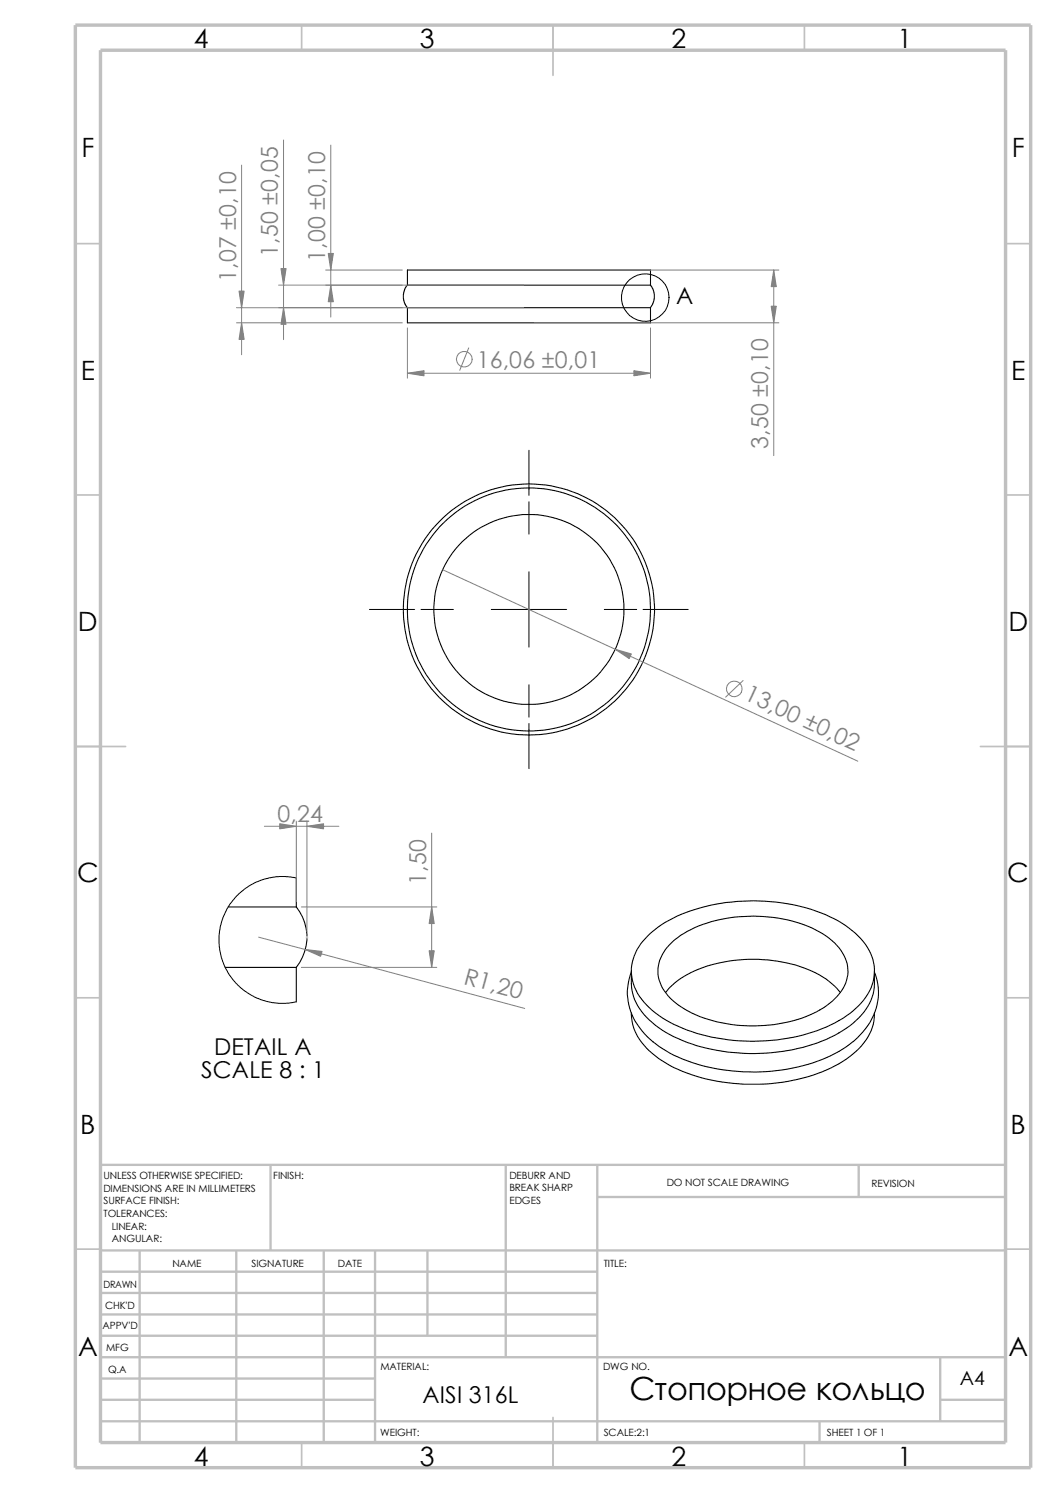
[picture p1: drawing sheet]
<svg xmlns="http://www.w3.org/2000/svg" width="210mm" height="297mm" viewBox="0 0 210 297" stroke-linecap="round" stroke-linejoin="round" font-family="sans-serif">
<g fill="none" stroke="#c0c0c0" stroke-width=".34">
<path d="M60 5v5M110 5v10M160 5v5M15 48.5h5M200 48.5h5M15 98.5h5M200 98.5h5M15 148.5h10M195 148.5h10M15 198.5h5M200 198.5h5M15 248.5h5"/>
<path d="M200 248.5h5M60 287v5M110 282v10M160 287v5"/>
</g>
<g fill="none" stroke="#c0c0c0" stroke-width=".47">
<path d="M53.8 231.7v17.1M100.6 231.7v38.3M118.8 238.1h81.2M118.8 231.7v55.3M170.8 231.7v6.4M200 231.7h-180v55.3M20 248.8h180M20 253h98.8M20 257.2h98.8M27.8 248.8v38.2M47 248.8v38.2M64.4 248.8v38.2"/>
<path d="M74.6 248.8v38.2M85 248.8v16.9M20 278.5h54.6M20 261.5h98.8M20 265.7h98.8M20 270h180M20 274.2h54.6M187 278.5h13M187 270v12.7M20 282.7h180M163 282.7v4.3"/>
</g>
<path d="M15 5h190v287h-190zM20 10h180v277h-180z" fill="none" stroke="#c0c0c0" stroke-width=".68" stroke-linecap="butt"/>
<g fill="none" stroke="#000" stroke-width=".21">
<path d="M81 56.7l-.4 .7-.4 1.1 .1 1.5 .7 1.2M81 53.7h48.4v3h-48.4zM129.4 56.7l.4 .7 .3 1.1-.1 1.3-.6 1.4M81 61.2h48.4v3h-48.4zM58.9 174.7v5.7M44.8 192.4h14.1M45.4 180.4h13.5M58.9 192.4v6.9M58.9 180.4a9.5 9.5 0 0 1 0 12M125.6 193.4a11.7 11.7 0 0 0 3.1 12.8 25 25 0 0 0 12.9 6.2 38.3 38.3 0 0 0 24.4-2.8 14.9 14.9 0 0 0 8.7-11 10.9 10.9 0 0 0-.8-5.2M125.6 193.2v2.4a10.7 10.7 0 0 0 4.7 8.4 31.8 31.8 0 0 0 17.7 5.5 35.6 35.6 0 0 0 18.8-4 13.1 13.1 0 0 0 7-8.4l.1-3.9M128.9 186.1a25.7 25.7 0 0 1 12.4-6 38.3 38.3 0 0 1 25.4 3.1 14 14 0 0 1 6.9 7.7 9.5 9.5 0 0 1-3.4 9.7 26.3 26.3 0 0 1-13.6 5.9 37.8 37.8 0 0 1-23.4-3.1 14.4 14.4 0 0 1-7.2-7.7 9.3 9.3 0 0 1 2.9-9.6z"/>
<path d="M132.4 197.4a18.6 18.6 0 0 1 11.7-6.1 28.7 28.7 0 0 1 20.2 3.4l1.6 1.4 1.2 1.3M133.2 187.9a20.7 20.7 0 0 1 11.9-5.3 28.9 28.9 0 0 1 18.5 3.2 9.3 9.3 0 0 1 5 7 8 8 0 0 1-3.6 6.8 24.9 24.9 0 0 1-14.9 4.5 26.4 26.4 0 0 1-15.2-4.2 8.1 8.1 0 0 1-4-7.7 8.2 8.2 0 0 1 2.3-4.3zM125.6 201.5a10.5 10.5 0 0 0 4.7 8.6 30.1 30.1 0 0 0 15.5 5.4 36.6 36.6 0 0 0 21-3.9 13.5 13.5 0 0 0 6.9-7.7l.2-2.4"/>
<circle cx="105.2" cy="121.2" r="18.9"/>
<circle cx="105.2" cy="121.3" r="24.2"/>
<circle cx="105.2" cy="121.2" r="25"/>
</g>
<g fill="none" stroke="#000" stroke-width=".2">
<path d="M105.2 89.6v9M105.2 99.8v6.5M105.2 113.7v15M73.5 121.2h9M83.7 121.2h6.5M97.7 121.2h15M105.2 136.2v6.5M120.2 121.2h6.4M127.9 121.2h9M105.2 143.9v9M58.9 174.7l-2.1-.3h-1.9l-1.3 .2-2.5 .8-2.1 1.2-2 1.7-1.8 2.5-1.1 2.5-.5 2.8 .1 2.8 .8 2.9 1.1 2 2 2.5 1.1 .9 1.9 1.1 2.3 .9 2.5 .4h2l1.5-.3"/>
<circle cx="128.3" cy="59.2" r="4.7"/>
</g>
<path d="M60.9 186.4h.3M60.9 186.3l.3 .3M61 186.3v.3M61.2 186.3l-.3 .3" fill="none" stroke="#c0c0c0" stroke-width=".2"/>
<g fill="none" stroke="#808080" stroke-width=".2">
<path d="M48 32.9v37.7M56.4 27.9v39.7M65.8 28.9v34.2M55.4 56.7h48.8M64.8 53.7h15.2M106.2 53.7h48.7M153.9 53.7v36.9M47 64.2h33M47 61.2h57.2M81 65.2v10M81 74.3h48.4M93.2 69.2l-1.8 4.5"/>
<path d="M106.2 64.2h48.7M129.4 65.2v10M88 113.3l82.6 38.1M147.8 135.4l-3.5 3.3M52.6 164.4h14.8M58.9 163.4v16M61 163.4v22M85.9 165.7v26.7M51.4 186.4l53 14.2M59.9 180.4h27M59.9 192.4h27"/>
<circle cx="92.3" cy="71.5" r="1.56"/>
<circle cx="146.1" cy="137" r="1.55"/>
</g>
<g fill="#808080" stroke="#808080" stroke-width=".2">
<path d="M61 164.4l3.3-.5v1z"/>
<path d="M55.6 163.9l3.3 .5-3.3 .5z"/>
<path d="M122.3 129.2l3.3 .9-.5 .9z"/>
<path d="M153.4 60.9h1l-.5 3.3z"/>
<path d="M153.9 53.7l.5 3.3h-1z"/>
<path d="M48 64.2l.6 3.3h-1.1z"/>
<path d="M47.5 57.9h1.1l-.6 3.3z"/>
<path d="M65.3 50.4h1l-.5 3.3z"/>
<path d="M65.8 56.7l.5 3.3h-1z"/>
<path d="M81 74.3l3.3-.6v1.1z"/>
<path d="M126.1 73.7l3.3 .6-3.3 .5z"/>
<path d="M55.9 53.4h1l-.5 3.3z"/>
<path d="M56.4 61.2l.5 3.3h-1z"/>
<path d="M60.7 188.9l3.4 .4-.3 .9z"/>
<path d="M85.9 180.4l.5 3.3h-1.1z"/>
<path d="M85.3 189.1h1.1l-.5 3.3z"/>
</g>
<text font-size="6.4" x="125.2" y="278.5">Стопорное кольцо</text>
<g font-size="5.3">
<text x="38.5" y="9.6">4</text>
<text x="83.5" y="9.6">3</text>
<text x="133.5" y="9.6">2</text>
<text x="178.5" y="9.6">1</text>
<text x="16.2" y="31.3">F</text>
<text x="201.2" y="31.3">F</text>
<text x="16" y="75.6">E</text>
<text x="201.1" y="75.6">E</text>
<text x="15.5" y="125.6">D</text>
<text x="200.6" y="125.6">D</text>
<text x="15.3" y="175.6">C</text>
<text x="200.3" y="175.6">C</text>
<text x="16" y="225.6">B</text>
<text x="201" y="225.6">B</text>
<text x="15.5" y="269.8">A</text>
<text x="200.5" y="269.8">A</text>
<text x="38.5" y="291.6">4</text>
<text x="83.5" y="291.6">3</text>
<text x="133.5" y="291.6">2</text>
<text x="178.5" y="291.6">1</text>
</g>
<g font-size="4.6" fill="#808080">
<text x="55.3" y="51.1" transform="rotate(-90 55.3 51.1)">1,50 ±0,05</text>
<text x="64.7" y="52.1" transform="rotate(-90 64.7 52.1)">1,00 ±0,10</text>
<text x="46.9" y="56.1" transform="rotate(-90 46.9 56.1)">1,07 ±0,10</text>
<text x="94.8" y="73.2">16,06 ±0,01</text>
<text x="152.8" y="89.3" transform="rotate(-90 152.8 89.3)">3,50 ±0,10</text>
<text x="147.8" y="139.1" transform="rotate(25 147.8 139.1)">13,00 ±0,02</text>
<text x="55.2" y="163.4">0,24</text>
<text x="84.8" y="176.1" transform="rotate(-90 84.8 176.1)">1,50</text>
<text x="92.1" y="195.7" transform="rotate(15 92.1 195.7)">R1,20</text>
</g>
<g font-size="4.6">
<text x="134.5" y="60.5">A</text>
<text x="42.6" y="209.8">DETAIL A</text>
<text x="40" y="214.4">SCALE 8 : 1</text>
<text x="84" y="279.1">AISI 316L</text>
</g>
<text font-size="3.9" x="190.9" y="275.5">A4</text>
<g font-size="2">
<text x="20.6" y="234.6">UNLESS OTHERWISE SPECIFIED:</text>
<text x="20.6" y="237.1">DIMENSIONS ARE IN MILLIMETERS</text>
<text x="20.6" y="239.6">SURFACE FINISH:</text>
<text x="54.4" y="234.6">FINISH:</text>
<text x="101.3" y="239.5">EDGES</text>
<text x="101.3" y="234.5">DEBURR AND</text>
<text x="101.3" y="237">BREAK SHARP</text>
<text x="132.6" y="236">DO NOT SCALE DRAWING</text>
<text x="173.3" y="236.2">REVISION</text>
<text x="20.6" y="242.1">TOLERANCES:</text>
<text x="22.2" y="244.6">LINEAR:</text>
<text x="22.2" y="247.1">ANGULAR:</text>
<text x="50" y="252">SIGNATURE</text>
<text x="67.2" y="252">DATE</text>
<text x="120.1" y="252">TITLE:</text>
<text x="20.6" y="256.2">DRAWN</text>
<text x="34.3" y="252.1">NAME</text>
<text x="20.9" y="260.4">CHK'D</text>
<text x="20.4" y="264.5">APPV'D</text>
<text x="21.1" y="268.8">MFG</text>
<text x="21.5" y="273.1">Q.A</text>
<text x="75.6" y="272.5">MATERIAL:</text>
<text x="119.9" y="272.5">DWG NO.</text>
<text x="75.6" y="285.6">WEIGHT:</text>
<text x="120.1" y="285.6">SCALE:2:1</text>
<text x="164.5" y="285.6">SHEET 1 OF 1</text>
</g>
</svg>
